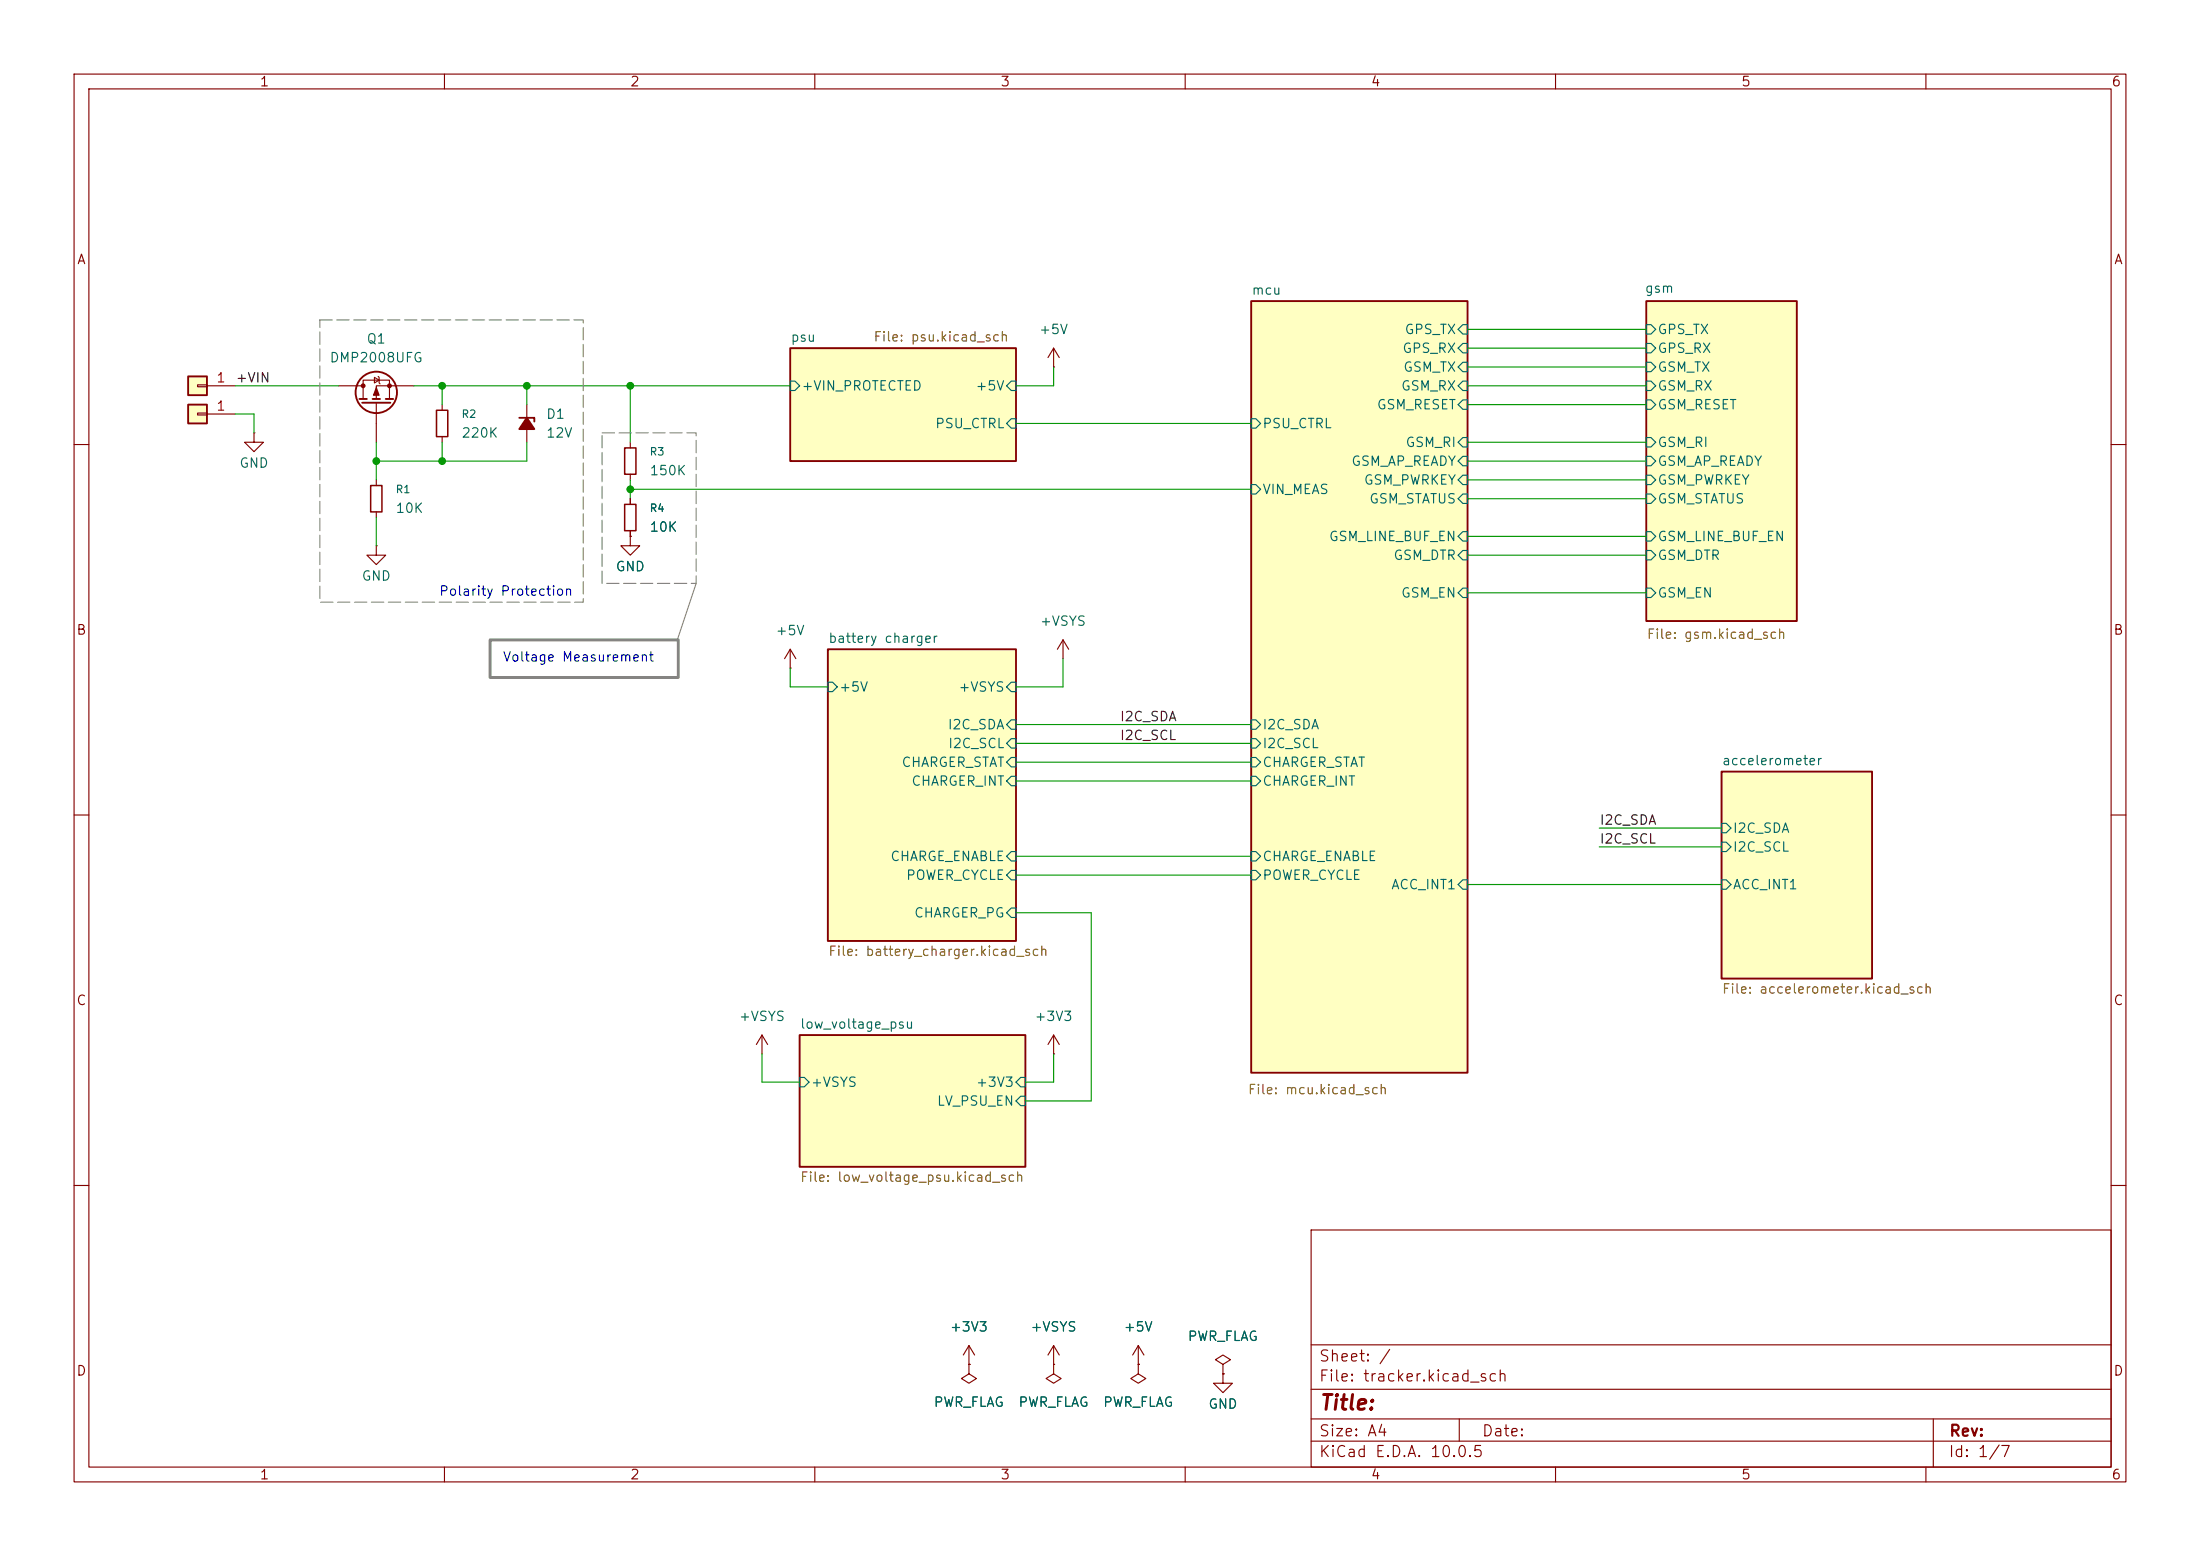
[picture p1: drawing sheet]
<svg xmlns="http://www.w3.org/2000/svg" width="297mm" height="210mm" viewBox="0 0 297 210" stroke-linecap="round" stroke-linejoin="round" font-family="sans-serif">
<g fill="none" stroke="#840000" stroke-width=".15">
<path d="M10 10h277v190h-277zM12 12h273v186h-273zM60 10v2M110 10v2M160 10v2M210 10v2M260 10v2M85.1 59.7v.8M142.2 49.5h.1M142.2 47l-.7 1.3M142.2 47l.8 1.3M142.2 47v2.5"/>
<path d="M10 60h2M85.1 64v.8M285 60h2M143.5 86.4l-.8 1.2M143.5 86.4l.8 1.2M143.5 86.4v2.5M10 110h2M285 110h2M10 160h2M177 166h108v32h-108zM285 160h2M60 198v2"/>
<path d="M110 198v2M153.7 184.2v1.2l1 .7-1 .6-1-.6 1-.7M153.7 184.2h.1M160 198v2M177 194.5h108M177 191.5h108M177 187.5h108M177 181.5h108M197 191.5v3M210 198v2M260 198v2M261 191.5v6.5"/>
</g>
<g fill="#ffffc2" stroke="#ffffc2" stroke-width=".14">
<path d="M107.9 139.7h30.5v17.8h-30.5z"/>
<path d="M232.4 104.1h20.3v28h-20.3z"/>
<path d="M111.8 87.6h25.4v39.4h-25.4z"/>
<path d="M222.2 40.6h20.4v43.2h-20.4z"/>
<path d="M168.9 40.6h29.2v104.2h-29.2z"/>
<path d="M106.7 47h30.5v15.2h-30.5z"/>
</g>
<path d="M106.7 47h30.5v15.2h-30.5zM168.9 40.6h29.2v104.2h-29.2zM222.2 40.6h20.4v43.2h-20.4zM111.8 87.6h25.4v39.4h-25.4zM232.4 104.1h20.3v28h-20.3zM107.9 139.7h30.5v17.8h-30.5z" fill="none" stroke="#840000" stroke-width=".25"/>
<g fill="none" stroke="#006464" stroke-width=".15">
<path d="M106.7 51.4h.6l.6 .7-.6 .6h-.6zM136.5 56.5h.7v1.3h-.7l-.6-.6zM136.5 51.4h.7v1.3h-.7l-.6-.6zM168.9 56.5h.6l.7 .7-.7 .6h-.6zM197.5 48.9h.6v1.3h-.6l-.7-.7zM197.5 51.4h.6v1.3h-.6l-.7-.6zM197.5 43.8h.6v1.3h-.6l-.7-.6zM197.5 46.4h.6v1.2h-.6l-.7-.6zM197.5 59.1h.6v1.2h-.6l-.7-.6zM197.5 54h.6v1.2h-.6l-.7-.6zM222.2 46.4h.7l.6 .6-.6 .6h-.7zM222.2 59.1h.7l.6 .6-.6 .6h-.7z"/>
<path d="M222.2 54h.7l.6 .6-.6 .6h-.7zM222.2 48.9h.7l.6 .6-.6 .7h-.7zM222.2 51.4h.7l.6 .7-.6 .6h-.7zM222.2 43.8h.7l.6 .7-.6 .6h-.7zM168.9 65.4h.6l.7 .6-.7 .7h-.6zM197.5 64.1h.6v1.3h-.6l-.7-.6zM197.5 74.3h.6v1.3h-.6l-.7-.7zM197.5 61.6h.6v1.3h-.6l-.7-.7zM197.5 66.7h.6v1.2h-.6l-.7-.6zM197.5 71.8h.6v1.2h-.6l-.7-.6zM197.5 79.4h.6v1.2h-.6l-.7-.6zM222.2 74.3h.7l.6 .6-.6 .7h-.7z"/>
<path d="M222.2 61.6h.7l.6 .6-.6 .7h-.7zM222.2 64.1h.7l.6 .7-.6 .6h-.7zM222.2 66.7h.7l.6 .6-.6 .6h-.7zM222.2 71.8h.7l.6 .6-.6 .6h-.7zM222.2 79.4h.7l.6 .6-.6 .6h-.7zM111.8 92.1h.6l.6 .6-.6 .6h-.6zM136.5 99.7h.7v1.3h-.7l-.6-.7zM136.5 97.2h.7v1.2h-.7l-.6-.6zM136.5 92.1h.7v1.2h-.7l-.6-.6zM168.9 97.2h.6l.7 .6-.7 .6h-.6zM168.9 99.7h.6l.7 .6-.7 .7h-.6zM136.5 114.9h.7v1.3h-.7l-.6-.6z"/>
<path d="M136.5 104.8h.7v1.2h-.7l-.6-.6zM136.5 117.5h.7v1.2h-.7l-.6-.6zM136.5 102.2h.7v1.3h-.7l-.6-.6zM168.9 102.2h.6l.7 .7-.7 .6h-.6zM168.9 104.8h.6l.7 .6-.7 .6h-.6zM168.9 114.9h.6l.7 .7-.7 .6h-.6zM168.9 117.5h.6l.7 .6-.7 .6h-.6zM197.5 118.7h.6v1.3h-.6l-.7-.6zM232.4 118.7h.6l.7 .7-.7 .6h-.6zM232.4 113.7h.6l.7 .6-.7 .6h-.6zM232.4 111.1h.6l.7 .7-.7 .6h-.6zM136.5 122.6h.7v1.2h-.7l-.6-.6z"/>
<path d="M107.9 145.4h.7l.6 .7-.6 .6h-.7zM137.8 145.4h.6v1.3h-.6l-.6-.6zM137.8 148h.6v1.2h-.6l-.6-.6z"/>
</g>
<path d="M84.3 60.5h1.6v3.5h-1.6z" fill="none" stroke="#840000" stroke-width=".2"/>
<path d="M25.4 50.8h2.5v2.5h-2.5z" fill="#ffffc2"/>
<path d="M25.4 50.8h2.5v2.5h-2.5z" fill="none" stroke="#840000" stroke-width=".25"/>
<g fill="none" stroke="#840000" stroke-width=".15">
<path d="M26.7 51.9h1.2v.3h-1.2zM27.9 52.1h3.8M106.7 90.2h.1M106.7 87.6l-.8 1.3M106.7 87.6l.7 1.3M106.7 87.6v2.6M142.2 139.7l-.7 1.3M142.2 139.7l.8 1.3M142.2 139.7v2.5M142.2 142.2h.1M130.8 184.2h.1M130.8 181.6l-.8 1.3"/>
<path d="M130.8 181.6l.8 1.3M130.8 181.6v2.6M165.1 185.4v1.3h1.3l-1.3 1.3-1.3-1.3h1.3M165.1 185.4h.1"/>
</g>
<path d="M25.4 54.6h2.5v2.6h-2.5z" fill="#ffffc2"/>
<g fill="none" stroke="#840000" stroke-width=".25">
<path d="M25.4 54.6h2.5v2.6h-2.5zM48.5 53.8h1M48.9 54.4h3.8M50.3 53.8h1M52.1 53.8h1M70.1 56.4h2v.5"/>
<circle cx="50.8" cy="53" r="2.79"/>
</g>
<g fill="none" stroke="#840000" stroke-width=".15">
<path d="M26.7 55.8h1.2v.2h-1.2zM27.9 55.9h3.8M34.3 58.4v1.3h1.3l-1.3 1.3-1.3-1.3h1.3M34.3 58.4h.1M45.7 52.1h3.3M49 53.8v-2.5h3.6v2.5M50.5 50.9l.7 .4-.7 .4zM50.8 54.4v5.3M51.1 50.8l.1 .1v.8l.1 .1M55.9 52.1h-5.1v1.7M59.7 54.6v.8M59.7 58.9v.8"/>
<path d="M71.1 54.6v5.1M50.8 73.7v1.2h1.3l-1.3 1.3-1.3-1.3h1.3M50.8 73.7h.1M50.8 64.8v.7M50.8 69.1v.8M85.1 72.4v1.3h1.3l-1.3 1.2-1.3-1.2h1.3M85.1 72.4h.1M85.1 67.3v.8M85.1 71.6v.8M102.9 139.7l-.8 1.3M102.9 139.7l.7 1.3M102.9 139.7v2.5"/>
<path d="M130.8 184.2v1.2l1 .7-1 .6-1-.6 1-.7M130.8 184.2h.1M142.2 184.2v1.2l1.1 .7-1.1 .6-1-.6 1-.7M142.2 184.2h.1M142.2 181.6l-.7 1.3M142.2 181.6l.8 1.3M142.2 181.6v2.6M153.7 184.2h.1M153.7 181.6l-.8 1.3M153.7 181.6l.7 1.3M153.7 181.6v2.6M165.1 184.2l1-.7-1-.6-1 .6 1 .7v1.2"/>
<path d="M165.1 185.4h.1"/>
</g>
<path d="M58.9 55.4h1.6v3.5h-1.6zM50 65.5h1.6v3.6h-1.6zM84.3 68.1h1.6v3.5h-1.6z" fill="none" stroke="#840000" stroke-width=".2"/>
<g fill="#840000" stroke="#840000" stroke-width=".15">
<path d="M50.8 52.3l.4 1h-.8z"/>
<circle cx="49" cy="52.1" r=".25"/>
<circle cx="52.6" cy="52.1" r=".25"/>
</g>
<path d="M71.1 56.4l1 1.5h-2z" fill="#840000" stroke="#840000" stroke-width=".25"/>
<path d="M94 78.7l-2.6 7.7" fill="none" stroke="#848484" stroke-width=".15"/>
<g fill="none" stroke="#009600" stroke-width=".15">
<path d="M31.7 52.1h14M31.7 55.9h2.6v2.5M50.8 59.7v5.1M55.9 52.1h50.8M59.7 52.1v2.5M59.7 59.7v2.5M71.1 52.1v2.5M71.1 59.7v2.5h-20.3M85.1 52.1v7.6M137.2 57.2h31.7M142.2 49.5v2.6h-5M198.1 52.1h24.1"/>
<path d="M198.1 44.5h24.1M198.1 54.6h24.1M198.1 49.5h24.1M198.1 59.7h24.1M198.1 47h24.1M50.8 69.9v3.8M85.1 64.8v2.5M85.1 66h83.8M198.1 62.2h24.1M198.1 74.9h24.1M198.1 72.4h24.1M198.1 64.8h24.1"/>
<path d="M198.1 67.3h24.1M106.7 90.2v2.5h5.1M137.2 97.8h31.7M143.5 88.9v3.8h-6.3M198.1 80h24.1M137.2 105.4h31.7M137.2 100.3h31.7M137.2 102.9h31.7M137.2 118.1h31.7M137.2 115.6h31.7M198.1 119.4h34.3M215.9 114.3h16.5"/>
<path d="M215.9 111.8h16.5M137.2 123.2h10.1v25.4h-8.9M102.9 142.2v3.9h5M142.2 142.2v3.9h-3.8"/>
</g>
<path d="M66.2 86.4h25.4v5h-25.4z" fill="none" stroke="#848484" stroke-width=".4"/>
<path d="M43.2 43.2h35.5v38.1h-35.5zM81.3 58.4h12.7v20.3h-12.7z" fill="none" stroke="#848484" stroke-width=".15" stroke-dasharray="1.7 .6"/>
<g fill="#009600" stroke="#009600" stroke-width=".14">
<circle cx="85.1" cy="52.1" r=".46"/>
<circle cx="59.7" cy="62.2" r=".46"/>
<circle cx="71.1" cy="52.1" r=".46"/>
<circle cx="59.7" cy="52.1" r=".46"/>
<circle cx="50.8" cy="62.2" r=".46"/>
<circle cx="85.1" cy="66" r=".46"/>
</g>
<text font-size="2" fill="#840000" x="178" y="190.8">Title:</text>
<g font-size="1.5" fill="#840000">
<text x="178" y="184.1">Sheet: /</text>
<text x="178" y="186.8">File: tracker.kicad_sch</text>
<text x="178" y="197">KiCad E.D.A. 10.0.5</text>
<text x="178" y="194.2">Size: A4</text>
<text x="200" y="194.2">Date:</text>
<text x="263" y="197">Id: 1/7</text>
<text x="263" y="194.2">Rev:</text>
</g>
<g font-size="1.3" fill="#840000">
<text x="35" y="12">1</text>
<text x="85" y="12">2</text>
<text x="135" y="12">3</text>
<text x="185" y="12">4</text>
<text x="235" y="12">5</text>
<text x="285" y="12">6</text>
<text x="10.3" y="36">A</text>
<text x="285.3" y="36">A</text>
<text x="10.2" y="86">B</text>
<text x="285.2" y="86">B</text>
<text x="10.2" y="136">C</text>
<text x="285.2" y="136">C</text>
<text x="10.2" y="186">D</text>
<text x="285.2" y="186">D</text>
<text x="35" y="200">1</text>
<text x="85" y="200">2</text>
<text x="135" y="200">3</text>
<text x="185" y="200">4</text>
<text x="235" y="200">5</text>
<text x="285" y="200">6</text>
</g>
<g font-size="1.3" fill="#006464">
<text x="168.9" y="40.1">mcu</text>
<text x="222" y="39.8">gsm</text>
<text x="49.4" y="46.7">Q1</text>
<text x="106.7" y="46.4">psu</text>
<text x="140.2" y="45.4">+5V</text>
<text x="189.2" y="48">GPS_RX</text>
<text x="189.5" y="45.4">GPS_TX</text>
<text x="223.7" y="48">GPS_RX</text>
<text x="223.7" y="45.4">GPS_TX</text>
<text x="44.4" y="49.2">DMP2008UFG</text>
<text x="108.1" y="53">+VIN_PROTECTED</text>
<text x="131.6" y="53">+5V</text>
<text x="189.1" y="53">GSM_RX</text>
<text x="189.4" y="50.5">GSM_TX</text>
<text x="223.7" y="50.5">GSM_TX</text>
<text x="223.7" y="53">GSM_RX</text>
<text x="62.2" y="59.4">220K</text>
<text x="73.6" y="56.8">D1</text>
<text x="73.6" y="59.4">12V</text>
<text x="126.2" y="58.1">PSU_CTRL</text>
<text x="170.3" y="58.1">PSU_CTRL</text>
<text x="185.8" y="55.6">GSM_RESET</text>
<text x="223.7" y="55.6">GSM_RESET</text>
<text x="32.2" y="63.4">GND</text>
<text x="87.6" y="64.5">150K</text>
<text x="182.3" y="63.2">GSM_AP_READY</text>
<text x="184" y="65.7">GSM_PWRKEY</text>
<text x="189.7" y="60.7">GSM_RI</text>
<text x="223.7" y="60.7">GSM_RI</text>
<text x="223.7" y="63.2">GSM_AP_READY</text>
<text x="223.7" y="65.7">GSM_PWRKEY</text>
<text x="53.3" y="69.5">10K</text>
<text x="170.3" y="67">VIN_MEAS</text>
<text x="184.8" y="68.3">GSM_STATUS</text>
<text x="223.7" y="68.3">GSM_STATUS</text>
<text x="83" y="77.4">GND</text>
<text x="87.6" y="72.1">10K</text>
<text x="179.3" y="73.4">GSM_LINE_BUF_EN</text>
<text x="188" y="75.9">GSM_DTR</text>
<text x="223.7" y="75.9">GSM_DTR</text>
<text x="223.7" y="73.4">GSM_LINE_BUF_EN</text>
<text x="48.7" y="78.7">GND</text>
<text x="189.1" y="81">GSM_EN</text>
<text x="223.7" y="81">GSM_EN</text>
<text x="104.6" y="86.1">+5V</text>
<text x="111.7" y="87.1">battery charger</text>
<text x="140.3" y="84.8">+VSYS</text>
<text x="113.2" y="93.7">+5V</text>
<text x="129.3" y="93.7">+VSYS</text>
<text x="127.9" y="98.8">I2C_SDA</text>
<text x="127.9" y="101.3">I2C_SCL</text>
<text x="170.3" y="98.8">I2C_SDA</text>
<text x="170.3" y="101.3">I2C_SCL</text>
<text x="121.6" y="103.8">CHARGER_STAT</text>
<text x="123" y="106.4">CHARGER_INT</text>
<text x="170.3" y="103.8">CHARGER_STAT</text>
<text x="170.3" y="106.4">CHARGER_INT</text>
<text x="232.4" y="103.6">accelerometer</text>
<text x="233.8" y="112.7">I2C_SDA</text>
<text x="120.1" y="116.5">CHARGE_ENABLE</text>
<text x="122.2" y="119.1">POWER_CYCLE</text>
<text x="170.3" y="116.5">CHARGE_ENABLE</text>
<text x="170.3" y="119.1">POWER_CYCLE</text>
<text x="233.8" y="115.3">I2C_SCL</text>
<text x="123.3" y="124.2">CHARGER_PG</text>
<text x="187.7" y="120.3">ACC_INT1</text>
<text x="233.8" y="120.3">ACC_INT1</text>
<text x="99.7" y="138.1">+VSYS</text>
<text x="107.9" y="139.2">low_voltage_psu</text>
<text x="139.6" y="138.1">+3V3</text>
<text x="109.4" y="147">+VSYS</text>
<text x="126.4" y="149.6">LV_PSU_EN</text>
<text x="131.7" y="147">+3V3</text>
<text x="128.1" y="180">+3V3</text>
<text x="139" y="180">+VSYS</text>
<text x="151.6" y="180">+5V</text>
<text x="160.3" y="181.3">PWR_FLAG</text>
<text x="126" y="190.2">PWR_FLAG</text>
<text x="137.4" y="190.2">PWR_FLAG</text>
<text x="148.8" y="190.2">PWR_FLAG</text>
<text x="163" y="190.4">GND</text>
</g>
<g font-size="1.3" fill="#725600">
<text x="117.8" y="46.4">File: psu.kicad_sch</text>
<text x="222.2" y="86.5">File: gsm.kicad_sch</text>
<text x="111.7" y="129.3">File: battery_charger.kicad_sch</text>
<text x="232.4" y="134.4">File: accelerometer.kicad_sch</text>
<text x="168.4" y="148">File: mcu.kicad_sch</text>
<text x="107.9" y="159.8">File: low_voltage_psu.kicad_sch</text>
</g>
<g font-size="1.3" fill="#a90000">
<text x="29.1" y="51.9">1</text>
<text x="29.1" y="55.7">1</text>
</g>
<g font-size="1.3" fill="#0f0f0f">
<text x="31.7" y="51.9">+VIN</text>
<text x="151.1" y="100.2">I2C_SCL</text>
<text x="151.1" y="97.7">I2C_SDA</text>
<text x="215.9" y="111.6">I2C_SDA</text>
<text x="215.9" y="114.2">I2C_SCL</text>
</g>
<g font-size="1.3" fill="#0000c2">
<text x="59.2" y="80.7">Polarity Protection</text>
<text x="67.8" y="89.6">Voltage Measurement</text>
</g>
<g font-size="1" fill="#006464">
<text x="62.2" y="56.6">R2</text>
<text x="87.6" y="61.7">R3</text>
<text x="53.3" y="66.8">R1</text>
<text x="87.6" y="69.3">R4</text>
</g>
</svg>
